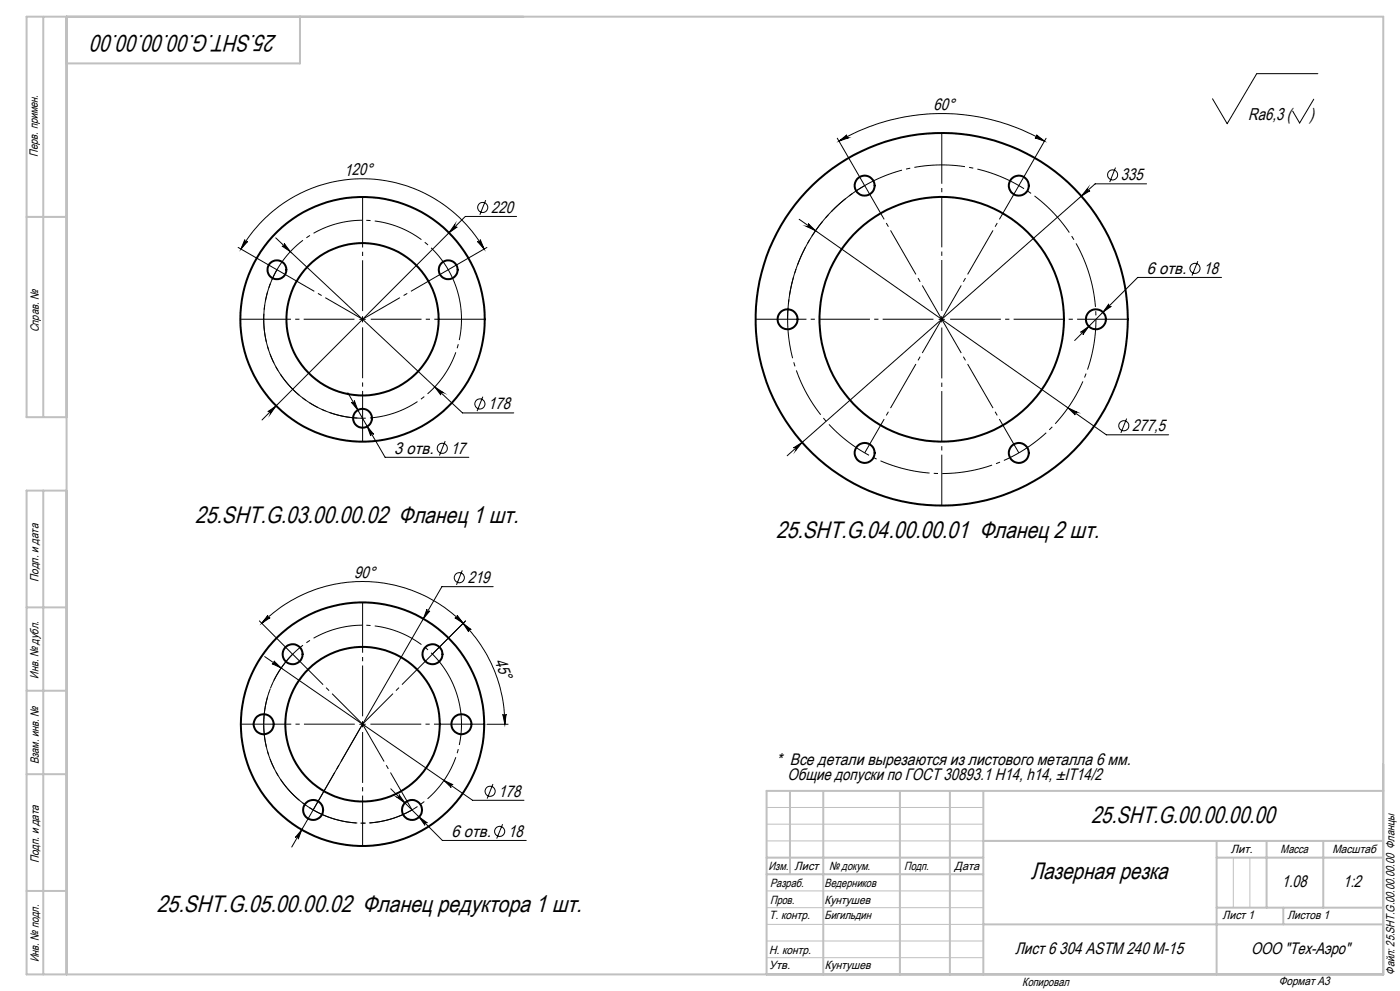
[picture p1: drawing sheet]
<svg xmlns="http://www.w3.org/2000/svg" width="420mm" height="297mm" viewBox="0 0 420 297" stroke-linecap="round" stroke-linejoin="round" font-family="sans-serif">
<g fill="none" stroke="#000" stroke-width=".6">
<circle cx="259.4" cy="55.6" r="3"/>
<circle cx="305.6" cy="55.6" r="3"/>
<circle cx="83.1" cy="80.9" r="2.83"/>
<circle cx="108.7" cy="95.7" r="36.7"/>
<circle cx="108.8" cy="95.7" r="22.8"/>
<circle cx="134.5" cy="80.9" r="2.83"/>
<circle cx="236.3" cy="95.7" r="3"/>
<circle cx="282.5" cy="95.7" r="55.8"/>
<circle cx="282.5" cy="95.7" r="36.7"/>
<circle cx="328.8" cy="95.7" r="3"/>
<circle cx="108.7" cy="125.3" r="2.83"/>
<circle cx="259.4" cy="135.7" r="3"/>
<circle cx="305.6" cy="135.7" r="3"/>
<circle cx="87.8" cy="196.1" r="3"/>
<circle cx="129.7" cy="196.1" r="3"/>
<circle cx="79.1" cy="217" r="2.99"/>
<circle cx="108.8" cy="217.1" r="36.5"/>
<circle cx="108.8" cy="217.1" r="23.2"/>
<circle cx="138.4" cy="217" r="2.99"/>
<circle cx="93.9" cy="242.7" r="3"/>
<circle cx="123.6" cy="242.7" r="3"/>
</g>
<g fill="none" stroke="#000" stroke-width=".3">
<path d="M394.1 29.7l-4.2 7.2-2.1-3.6M395.4 22.1h-18.4l-8.8 15-4.5-7.5M251.2 41.4l8.2 14.2M251.7 42.3l2.4-1.9a.51 .51 0 0 0-.2 .7 .51 .51 0 0 0 .7 .2zM251.7 42.3a61.6 61.6 0 0 1 61.6 0M310.9 40.4l2.4 1.9-2.8-1a.5 .5 0 0 0 .6-.2 .5 .5 0 0 0-.2-.7zM313.8 41.4l-8.2 14.2M326.3 56.4a.5 .5 0 0 0 0 .7 .5 .5 0 0 0 .7 0l-2.6 1.7zM334.6 50.2l-1.7 4.4M344 55.1h-15.5l-92.4 81.5M71.4 74.2l11.7 6.7M72.3 74.6a42.1 42.1 0 0 1 72.9 0"/>
<path d="M73.4 71.8a.5 .5 0 0 0 .2 .7 .5 .5 0 0 0 .7-.1l-2 2.2zM82.7 71.3l56 52.5h15.4M85.3 73l1.8 2.4-2.5-1.7a.5 .5 0 0 0 .7 0 .5 .5 0 0 0 0-.7zM136.5 67.3a.51 .51 0 0 0 0 .7 .51 .51 0 0 0 .7 0l-2.5 1.8zM143.2 72.4a.5 .5 0 0 0 .7 .1 .5 .5 0 0 0 .2-.7l1.1 2.8zM145.7 60l-1.7 4.3M146.1 74.2l-11.7 6.7M155 64.9h-15.4l-61 61M239.7 65.7l92.2 64.6h18.7M242.5 67l2.2 2.1-2.8-1.3a.49 .49 0 0 0 .7-.1 .49 .49 0 0 0-.1-.7zM359.3 78.3l-1.7 4.3M107.9 95.7h1.7"/>
<path d="M108.8 94.9v1.6M281.7 95.7h1.7M282.5 94.9v1.6M324.2 99.6l2.4-1.8-1.7 2.5a.5 .5 0 0 0 0-.7 .5 .5 0 0 0-.7 0zM332.7 91.1a.5 .5 0 0 0 0 .7 .5 .5 0 0 0 .7 0l-2.5 1.8zM366.5 83.1h-25.2l-18.9 19M104.4 117.7l11.1 19.4h25.2M130.4 116l2.6 1.6a.51 .51 0 0 0-.7 .1 .51 .51 0 0 0 0 .7zM144.9 118.9l-1.8 4.3M80.4 123.4l2.4-1.8-1.7 2.5a.5 .5 0 0 0 0-.7 .5 .5 0 0 0-.7 0zM105.4 120.5a.51 .51 0 0 0 .7 .2 .51 .51 0 0 0 .2-.7l1.1 2.9zM110.2 127.8l1.9 2.4a.51 .51 0 0 0-.7-.2 .51 .51 0 0 0-.2 .7z"/>
<path d="M133.6 132.2l-1.8 4.3M238.1 134.2l2.5-1.6-1.9 2.4a.5 .5 0 0 0 0-.7 .5 .5 0 0 0-.6-.1zM320.4 122.2l2.7 1.3a.49 .49 0 0 0-.6 .2 .49 .49 0 0 0 .1 .7zM338 125.4l-1.7 4.3M138.7 171l-1.8 4.3M148 175.8h-15.4l-45.1 78.1M77.8 186.1l10 10M78.5 186.8a42.7 42.7 0 0 1 60.5 0M79.4 196.8l62.4 43.1h15.4M80.4 184.4a.49 .49 0 0 0 0 .7 .49 .49 0 0 0 .6 0l-2.5 1.7zM82.2 198.1l2.1 2.1-2.7-1.3a.49 .49 0 0 0 .7-.1 .49 .49 0 0 0-.1-.7zM128.1 182.6a.49 .49 0 0 0 .2 .7 .49 .49 0 0 0 .6-.2l-1.9 2.4z"/>
<path d="M137.1 184.4l1.9 2.4-2.5-1.7a.5 .5 0 0 0 .6 0 .5 .5 0 0 0 0-.7zM138.9 186.8l2.5 1.9a.5 .5 0 0 0-.7 0 .5 .5 0 0 0-.1 .7zM138.9 186.8a42.6 42.6 0 0 1 12.5 30.3M139.7 186.1l-10 9.9M107.9 217.1h1.7M108.8 216.2v1.7M146.1 217.1h6.3M150.8 214.1a.49 .49 0 0 0 .6 .4 .49 .49 0 0 0 .4-.5l-.4 3.1zM117.2 236.4l15.5 15.5h25.2M119.7 238.2l1.8 2.4-2.5-1.7a.5 .5 0 0 0 .7-.1 .5 .5 0 0 0 0-.6zM133.2 233.9l2.7 1.3a.5 .5 0 0 0-.6 .1 .5 .5 0 0 0 .1 .7zM147.9 235l-1.7 4.3"/>
<path d="M90.5 248.7l-1 2.8a.51 .51 0 0 0-.3-.7 .51 .51 0 0 0-.6 .2zM125.7 244.9l2.5 1.7a.5 .5 0 0 0-.7 0 .5 .5 0 0 0 0 .7zM150.8 247l-1.8 4.3"/>
<circle cx="333.8" cy="52.4" r="1.51"/>
<circle cx="144.8" cy="62.2" r="1.52"/>
<circle cx="358.5" cy="80.4" r="1.51"/>
<circle cx="132.7" cy="134.4" r="1.52"/>
<circle cx="144" cy="121.1" r="1.51"/>
<circle cx="337.1" cy="127.6" r="1.52"/>
<circle cx="137.8" cy="173.1" r="1.51"/>
<circle cx="147" cy="237.1" r="1.52"/>
<circle cx="149.9" cy="249.2" r="1.51"/>
</g>
<path d="M137.2 87a29.7 29.7 0 0 0-49.8-11.9 29.7 29.7 0 0 0 13.7 49.2 29.7 29.7 0 0 0 36.5-35.8l-.4-1.5M137.2 208.4a29.7 29.7 0 0 0-49.8-12 29.7 29.7 0 0 0 13.7 49.3 29.7 29.7 0 0 0 36.5-35.8l-.4-1.5" fill="none" stroke="#000" stroke-width=".3" stroke-dasharray="15.2 1.3 1.3 1.3" stroke-dashoffset=".1" stroke-linecap="butt"/>
<path d="M108.8 125.3a29.7 29.7 0 0 1-25.7-44.5" fill="none" stroke="#000" stroke-width=".3" stroke-dasharray="15.2 1.3 1.3 1.3" stroke-dashoffset="5.1" stroke-linecap="butt"/>
<path d="M79.1 217a29.7 29.7 0 0 1 8.7-20.9" fill="none" stroke="#000" stroke-width=".3" stroke-dasharray="15.2 1.3 1.3 1.3" stroke-dashoffset="5.5" stroke-linecap="butt"/>
<path d="M236.3 95.7a46.4 46.4 0 0 1 23.1-40.1" fill="none" stroke="#000" stroke-width=".3" stroke-dasharray="15.2 1.3 1.3 1.3" stroke-dashoffset="2.5" stroke-linecap="butt"/>
<path d="M326.8 82.2a46.2 46.2 0 0 0-77.5-18.7 46.2 46.2 0 0 0 21.3 76.8 46.2 46.2 0 0 0 56.8-55.8l-.6-2.3" fill="none" stroke="#000" stroke-width=".3" stroke-dasharray="15.2 1.3 1.3 1.3" stroke-dashoffset="5.2" stroke-linecap="butt"/>
<path d="M79.1 217.3a29.7 29.7 0 0 0 14.8 25.4" fill="none" stroke="#000" stroke-width=".3" stroke-dasharray="15.2 1.3 1.3 1.3" stroke-dashoffset="1.8" stroke-linecap="butt"/>
<path d="M93.9 242.7a29.7 29.7 0 0 0 29.7 0" fill="none" stroke="#000" stroke-width=".3" stroke-dasharray="15.2 1.3 1.3 1.3" stroke-dashoffset="1.6" stroke-linecap="butt"/>
<path d="M107.1 217h-35.7M108.8 215.4v-35.7M108.8 218.7v35.7M110.4 217h35.7" fill="none" stroke="#000" stroke-width=".3" stroke-dasharray="15.2 1.3 1.3 1.3" stroke-dashoffset="-.7" stroke-linecap="butt"/>
<path d="M107.1 95.7h-35.8M108.8 94v-35.8M108.8 97.3v35.9M110.4 95.7h35.9M280.9 95.7h-55M282.5 94v-55M282.5 97.3v55M284.2 95.7h55" fill="none" stroke="#000" stroke-width=".3" stroke-dasharray="15.2 1.3 1.3 1.3" stroke-dashoffset="-.8" stroke-linecap="butt"/>
<path d="M83.1 80.8l25.7 14.9M108.8 95.7l25.7-14.9M108.8 217l20.9-21M108.8 217l-21-20.9M108.8 217l14.8 25.7M108.8 217l-14.9 25.7" fill="none" stroke="#000" stroke-width=".3" stroke-dasharray="15.2 1.3 1.3 1.3" stroke-dashoffset="2.3" stroke-linecap="butt"/>
<path d="M282.5 95.7l-23.1-40.1M282.5 95.7l23.2-40.1M282.5 95.7l-23.1 40M282.5 95.7l23.2 40" fill="none" stroke="#000" stroke-width=".3" stroke-dasharray="15.2 1.3 1.3 1.3" stroke-dashoffset="3.5" stroke-linecap="butt"/>
<path d="M230 242h65M230 247h65M230 252h65M370 257v15M375 257v15M230 277h65M230 272h65M230 267h65M230 287h65M230 282h65" fill="none" stroke="#c0c0c0" stroke-width=".3"/>
<g fill="none" stroke="#c0c0c0" stroke-width=".6">
<path d="M13 5v120M20 5v287M90 5v14h-70M8 65h12M20 125h-12v-120h407v287h-407v-145h12M13 147v145M8 182h12M8 207h12M8 232h12M237 237v25M247 237v55M270 237v55"/>
<path d="M285 237v55M295 237v55M415 237h-185v55M230 257h65M295 252h120M365 252v40M365 257h50M380 252v20M397 252v20M8 267h12M230 262h65M295 277h120"/>
<path d="M365 272h50M385 272v5"/>
</g>
<g fill="#000">
<path d="M310.9 40.4l2.4 1.9-2.8-1a.5 .5 0 0 0 .6-.2 .5 .5 0 0 0-.2-.7zM251.7 42.3l2.4-1.9a.51 .51 0 0 0-.2 .7 .51 .51 0 0 0 .7 .2z"/>
<path d="M85.3 73a.5 .5 0 0 1 0 .7 .5 .5 0 0 1-.7 0l2.5 1.7zM130.4 116l1.9 2.4a.51 .51 0 0 1 0-.7 .51 .51 0 0 1 .7-.1zM242.5 67a.5 .5 0 0 1 .1 .7 .5 .5 0 0 1-.7 .1l2.8 1.3zM320.4 122.2l2.2 2.2a.49 .49 0 0 1-.1-.7 .49 .49 0 0 1 .6-.2zM82.2 198.1a.5 .5 0 0 1 .1 .7 .5 .5 0 0 1-.7 .1l2.7 1.3zM133.2 233.9l2.2 2.1a.5 .5 0 0 1-.1-.7 .5 .5 0 0 1 .6-.1z"/>
<path d="M143.2 72.4a.5 .5 0 0 0 .7 .1 .5 .5 0 0 0 .2-.7l1.1 2.8zM73.4 71.8a.5 .5 0 0 0 .2 .7 .5 .5 0 0 0 .7-.1l-2 2.2z"/>
<path d="M80.4 123.4a.5 .5 0 0 1 .7 0 .5 .5 0 0 1 0 .7l1.7-2.5zM136.5 67.3l-1.8 2.5 2.5-1.8a.51 .51 0 0 1-.8 0 .51 .51 0 0 1 .1-.7zM105.4 120.5l2 2.4-1.1-2.9a.51 .51 0 0 1-.2 .7 .51 .51 0 0 1-.7-.2zM110.2 127.8l1 2.9a.51 .51 0 0 1 .2-.7 .51 .51 0 0 1 .7 .2zM238.1 134.2a.5 .5 0 0 1 .6 .1 .5 .5 0 0 1 0 .7l1.9-2.4zM326.3 56.4l-1.9 2.4 2.6-1.7a.5 .5 0 0 1-.7 0 .5 .5 0 0 1 0-.7zM324.2 99.6a.5 .5 0 0 1 .7 0 .5 .5 0 0 1 0 .7l1.7-2.5zM332.7 91.1l-1.8 2.5 2.5-1.8a.5 .5 0 0 1-.7 0 .5 .5 0 0 1 0-.7zM90.5 248.7l-1.9 2.3a.51 .51 0 0 1 .6-.1 .51 .51 0 0 1 .3 .6zM128.1 182.6l-1.1 2.9 1.9-2.4a.49 .49 0 0 1-.6 .2 .49 .49 0 0 1-.2-.7zM119.7 238.2a.5 .5 0 0 1 0 .6 .5 .5 0 0 1-.7 .1l2.5 1.7zM125.7 244.9l1.8 2.4a.5 .5 0 0 1 0-.6 .5 .5 0 0 1 .7-.1z"/>
<path d="M137.1 184.4l1.9 2.4-2.5-1.7a.5 .5 0 0 0 .6 0 .5 .5 0 0 0 0-.7zM80.4 184.4a.49 .49 0 0 0 0 .7 .49 .49 0 0 0 .6 0l-2.5 1.7z"/>
<path d="M150.8 214.1a.49 .49 0 0 0 .6 .4 .49 .49 0 0 0 .4-.5l-.4 3.1zM138.9 186.8l2.5 1.9a.5 .5 0 0 0-.7 0 .5 .5 0 0 0-.1 .7z"/>
</g>
<g font-size="7.1">
<text x="83.1" y="10.6" transform="rotate(-180 83.1 10.6)">25.SHT.G.00.00.00.00</text>
<text x="58.5" y="156.8">25.SHT.G.03.00.00.02 Фланец 1 шт.</text>
<text x="232.8" y="161.3">25.SHT.G.04.00.00.01 Фланец 2 шт.</text>
<text x="327.3" y="246.8">25.SHT.G.00.00.00.00</text>
<text x="309.2" y="263.4">Лазерная резка</text>
<text x="47" y="273.2">25.SHT.G.05.00.00.02 Фланец редуктора 1 шт.</text>
</g>
<g font-size="5.1">
<text x="374.5" y="36">Ra6,3 (</text>
<text x="392.9" y="36">)</text>
</g>
<g font-size="5">
<text x="280.1" y="32.9" transform="rotate(1 280.1 32.9)">60°</text>
<text x="103.3" y="52.6" transform="rotate(-2 103.3 52.6)">120°</text>
<text x="336.3" y="54">335</text>
<text x="147.3" y="63.8">220</text>
<text x="344.1" y="82">6 отв.</text>
<text x="361" y="82">18</text>
<text x="146.5" y="122.7">178</text>
<text x="339.7" y="129.2">277,5</text>
<text x="118.3" y="135.9">3 отв.</text>
<text x="135.2" y="135.9">17</text>
<text x="106.3" y="173.1" transform="rotate(1 106.3 173.1)">90°</text>
<text x="140.3" y="174.7">219</text>
<text x="148.3" y="198.1" transform="rotate(69 148.3 198.1)">45°</text>
<text x="233" y="229.3">* Все детали вырезаются из листового металла 6 мм.</text>
<text x="236.3" y="233.8">Общие допуски по ГОСТ 30893.1 Н14, h14, ±IT14/2</text>
<text x="149.6" y="238.7">178</text>
<text x="135.5" y="250.8">6 отв.</text>
<text x="152.4" y="250.8">18</text>
<text x="384.6" y="265.9">1.08</text>
<text x="403" y="265.9">1:2</text>
<text x="304.5" y="285.9">Лист 6 304 ASTM 240 M-15</text>
<text x="375.3" y="285.8">ООО &quot;Тех-Аэро&quot;</text>
</g>
<g font-size="3.6">
<text x="11.4" y="46.9" transform="rotate(-90 11.4 46.9)">Перв. примен.</text>
<text x="11.6" y="99.6" transform="rotate(-90 11.6 99.6)">Справ. №</text>
<text x="11.5" y="174.4" transform="rotate(-90 11.5 174.4)">Подп. и дата</text>
<text x="11.6" y="203.4" transform="rotate(-90 11.6 203.4)">Инв. № дубл.</text>
<text x="11.6" y="229" transform="rotate(-90 11.6 229)">Взам. инв. №</text>
<text x="369.2" y="255.7">Лит.</text>
<text x="384.2" y="255.7">Масса</text>
<text x="399.7" y="255.7">Масштаб</text>
<text x="11.7" y="258.8" transform="rotate(-90 11.7 258.8)">Подп. и дата</text>
<text x="230.6" y="260.6">Изм.</text>
<text x="238.4" y="260.6">Лист</text>
<text x="248.7" y="260.6">№ докум.</text>
<text x="271.3" y="260.7">Подп.</text>
<text x="286.4" y="260.7">Дата</text>
<text x="231" y="265.7">Разраб.</text>
<text x="247.4" y="265.7">Ведерников</text>
<text x="230.7" y="275.5">Т. контр.</text>
<text x="231" y="270.9">Пров.</text>
<text x="247.4" y="275.5">Бигильдин</text>
<text x="247.4" y="270.9">Кунтушев</text>
<text x="366.8" y="275.5">Лист 1</text>
<text x="386.2" y="275.5">Листов 1</text>
<text x="230.7" y="285.8">Н. контр.</text>
<text x="11.6" y="288.4" transform="rotate(-90 11.6 288.4)">Инв. № подл.</text>
<text x="230.7" y="290.5">Утв.</text>
<text x="247.4" y="290.5">Кунтушев</text>
<text x="418.4" y="292.1" transform="rotate(-90 418.4 292.1)">Файл: 25.SHT.G.00.00.00.00 Фланцы</text>
<text x="306.7" y="295.4">Копировал</text>
<text x="383.6" y="295.2">Формат A3</text>
</g>
</svg>
